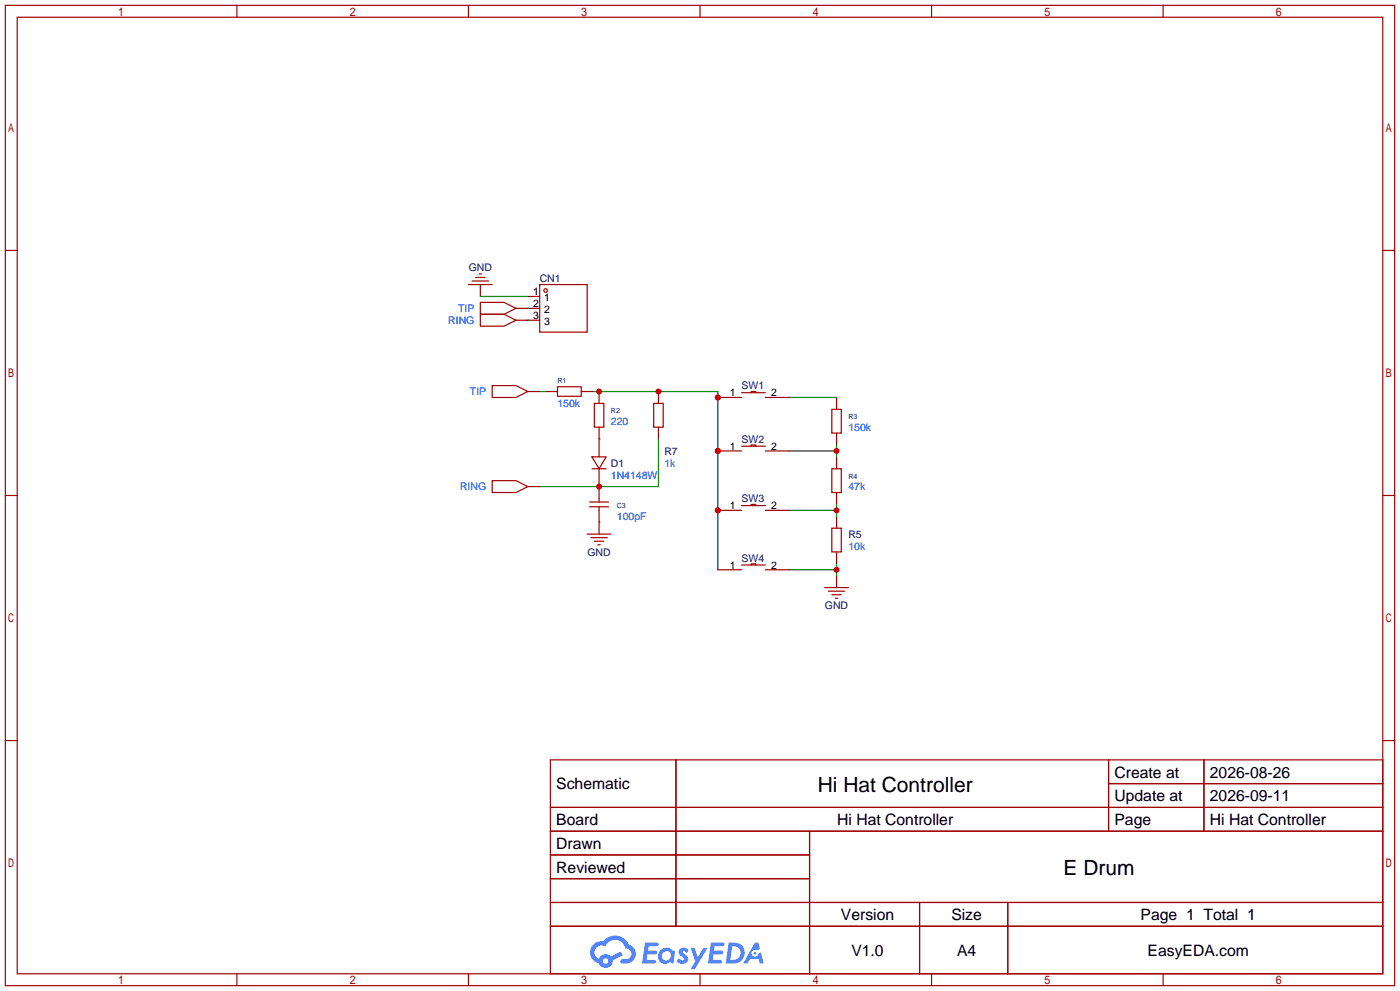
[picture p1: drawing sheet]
<svg xmlns="http://www.w3.org/2000/svg" width="299mm" height="212mm" viewBox="0 0 299 212" stroke-linecap="round" stroke-linejoin="round" font-family="sans-serif">
<g fill="none" stroke="#a10000" stroke-width=".25">
<path d="M1.1 1.1h297.2v209.6h-297.2zM3.7 3.7h292.1v204.5h-292.1zM50.7 1.1v2.6M100.2 1.1v2.6M149.7 1.1v2.6M199.3 1.1v2.6M248.8 1.1v2.6M1.1 53.5h2.6M295.8 53.5h2.5M1.1 105.9h2.6M295.8 105.9h2.5M1.1 158.3h2.6"/>
<path d="M295.8 158.3h2.5M117.7 162.4h178.1v45.8h-178.1zM117.7 172.6h178.1M117.7 177.7h178.1M144.6 162.4v35.6M173.2 177.7v30.5M237.1 162.4v15.3M237.1 167.5h58.7M257.5 162.4v15.3M117.7 182.8h55.5M117.7 192.9h178.1M117.7 187.8h55.5"/>
<path d="M117.7 198h178.1M196.7 192.9v15.3M215.6 192.9v15.3M50.7 208.2v2.5M100.2 208.2v2.5M149.7 208.2v2.5M199.3 208.2v2.5M248.8 208.2v2.5"/>
</g>
<g fill="#5487ff">
<path d="M145.5 202.8a1.3 1.3 0 0 1 1.8 .3l-.4 .6a.54 .54 0 0 0-.9-.2l.1 .2a1.28 1.28 0 0 1 .8 2 1.53 1.53 0 0 1-2.2-.3l.5-.6 .8 .5a.31 .31 0 0 0 .4-.3 .31 .31 0 0 0-.3-.3 1.12 1.12 0 0 1-.6-1.9z"/>
<path d="M147.7 202.7h.9l.7 1.9 1.1-1.9h.9l-2.7 4.5h-.9l1-1.7z"/>
<path d="M138 201.5h1.6a1.31 1.31 0 0 1 1.2 .2 .4 .4 0 0 1-.3 .6h-1.8l-.1 .9h1.6a.4 .4 0 0 1 .4 .4 .4 .4 0 0 1-.4 .4h-1.7l-.2 1.2h1.4a.46 .46 0 0 1 .5 .1 .46 .46 0 0 1 .1 .5l-.3 .2h-2.7z"/>
<path d="M152.1 201.5h1.6a1.32 1.32 0 0 1 1.3 .2 .39 .39 0 0 1-.4 .6h-1.7l-.2 .9h1.7a.4 .4 0 0 1 .3 .4 .4 .4 0 0 1-.4 .4h-1.7l-.2 1.2h1.4a.46 .46 0 0 1 .5 .1 .46 .46 0 0 1 .1 .5l-.3 .2h-2.7z"/>
<path d="M161.5 201.5h.7l.4 1.3-.7 .4a.75 .75 0 0 0-1.1 .3 .75 .75 0 0 0 .5 1 .75 .75 0 0 0 .9-.6l.6-.3 .6 2.4h-.9l-.2-1h-1.9l-.5 1h-.9z"/>
<path d="M155.9 201.5l-.7 4.5h1.5a2.27 2.27 0 0 0 2.6-2.3 2.27 2.27 0 0 0-2.7-2.2zM156.6 202.3a1.5 1.5 0 0 1 1.8 1.5 1.5 1.5 0 0 1-1.9 1.4h-.3z"/>
<path d="M141.3 203.1a1.6 1.6 0 0 0-.3 2.3 1.6 1.6 0 0 0 2.3 .2l.8 .4 .3-2.5-.2-.3h-.4a1.58 1.58 0 0 0-2.5-.1zM141.9 203.6a.98 .98 0 0 1 1.6 .5 .98 .98 0 0 1-1.1 1.2 .94 .94 0 0 1-.8-.6 .94 .94 0 0 1 .3-1.1z"/>
<path d="M126.9 201.9a2.37 2.37 0 0 0 1.2 4 1.54 1.54 0 0 0 1.7 1 1.54 1.54 0 0 0 1.3-1.6l2.1-1.1-.5-.8-2 1.1a1.57 1.57 0 0 0-2.6 .4 1.5 1.5 0 0 1-.8-2.1 1.5 1.5 0 0 1 2.2-.5 2.23 2.23 0 0 1 2.3-1.4 2.23 2.23 0 0 1 2 1.8 1.16 1.16 0 0 1 1.2 1.1 1.16 1.16 0 0 1-1 1.3h-.7a.47 .47 0 0 0-.6 .3 .47 .47 0 0 0 .4 .6 2.17 2.17 0 0 0 2.5-1 2.17 2.17 0 0 0-.3-2.7l-.8-.4a3.2 3.2 0 0 0-5.4-.7l-1.2 .1zM129 205.4a.58 .58 0 0 1 1.1 0 .58 .58 0 0 1-1.1 0z"/>
<circle cx="161.5" cy="203.8" r=".28"/>
</g>
<path d="M119.3 82.7h5v2h-5zM126.6 97.7h3.1l-1.6 2.5zM127.1 86.2h2.1v5.1h-2.1zM139.8 86.2h2.1v5.1h-2.1zM177.9 87.5h2.1v5.1h-2.1zM126.1 108.3h4.1M126.1 107.3h4.1M126.6 100.2h3.1M128.1 106.6v.7M128.1 108.3v.8M177.9 112.9h2.1v5.1h-2.1z" fill="none" stroke="#a10000" stroke-width=".25"/>
<path d="M116.7 83.7h2.6M124.3 83.7h2.6M128.1 83.7v2.5M128.1 91.3v6.4M140.8 83.7v2.5M140.8 91.3v2.6M178.9 85v2.5M178.9 92.6v2.5M128.1 100.2v6.4M128.1 109.1v2.5M178.9 110.4v2.5M178.9 118v2.5" fill="none" stroke="#870000" stroke-width=".25"/>
<path d="M126.9 83.7h26.6v38.1M128.1 93.9h.1" fill="none" stroke="#008700" stroke-width=".25"/>
<g fill="#c00">
<circle cx="140.8" cy="83.7" r=".63"/>
<circle cx="128.1" cy="83.7" r=".63"/>
<circle cx="153.5" cy="85" r=".63"/>
<circle cx="153.5" cy="96.4" r=".63"/>
<circle cx="153.5" cy="109.1" r=".63"/>
</g>
<path d="M140.8 93.9v10.1h-25.4" fill="none" stroke="#008700" stroke-width=".25"/>
<circle cx="128.1" cy="104" r=".63" fill="#c00"/>
<path d="M178.9 97.7v2.5M178.9 105.3v2.5" fill="none" stroke="#870000" stroke-width=".25"/>
<path d="M177.9 100.2h2.1v5.1h-2.1z" fill="none" stroke="#a10000" stroke-width=".25"/>
<path d="M168.8 109.1h10.1M178.9 107.8v2.6" fill="none" stroke="#008700" stroke-width=".25"/>
<circle cx="178.9" cy="109.1" r=".63" fill="#c00"/>
<path d="M128.1 111.6v2.6M178.9 123.1v2.5" fill="none" stroke="#870000" stroke-width=".25"/>
<path d="M125.6 114.2h5.1M126.4 114.9h3.5M127.1 115.7h2.1M127.9 116.5h.5M176.4 125.6h5.1M177.2 126.4h3.5M177.9 127.1h2.1M178.7 127.9h.5" fill="none" stroke="#a10000" stroke-width=".25"/>
<path d="M168.8 121.8h10.1M178.9 120.5v2.6" fill="none" stroke="#008700" stroke-width=".25"/>
<circle cx="178.9" cy="121.8" r=".63" fill="#c00"/>
<path d="M168.8 85h10.1M168.8 96.4h10.1M178.9 95.1v2.6" fill="none" stroke="#008700" stroke-width=".25"/>
<circle cx="178.9" cy="96.4" r=".63" fill="#c00"/>
<path d="M115.4 83.7h1.3M128.1 111.6h.1" fill="none" stroke="#008700" stroke-width=".25"/>
<path d="M153.5 96.4h5.1" fill="none" stroke="#870000" stroke-width=".25"/>
<circle cx="153.5" cy="96.4" r=".63" fill="#c00"/>
<path d="M153.5 85h5.1M163.7 96.4h5.1" fill="none" stroke="#870000" stroke-width=".25"/>
<path d="M158.6 95.4h5.1M160.7 95.4v-.3h1v.3" fill="none" stroke="#a10000" stroke-width=".25"/>
<circle cx="153.5" cy="85" r=".63" fill="#c00"/>
<path d="M163.7 85h5.1M153.5 109.1h5.1" fill="none" stroke="#870000" stroke-width=".25"/>
<path d="M158.6 83.9h5.1M160.7 83.9v-.2h1v.2" fill="none" stroke="#a10000" stroke-width=".25"/>
<circle cx="153.5" cy="109.1" r=".63" fill="#c00"/>
<path d="M102.7 60.8v2.6M110.4 68.5h5M110.4 65.9h5M112.9 63.4h2.5M112.9 83.7h2.5M112.9 104h2.5M163.7 109.1h5.1M153.5 121.8h5.1M163.7 121.8h5.1" fill="none" stroke="#870000" stroke-width=".25"/>
<g fill="none" stroke="#a10000" stroke-width=".25">
<path d="M101.7 59.3h2.1M102.5 58.5h.5M100.2 60.8h5.1M101 60.1h3.5M102.7 67.2h5.1l2.6 1.3-2.6 1.2h-5.1zM102.7 64.6h5.1l2.6 1.3-2.6 1.3h-5.1zM115.4 60.8h10.2v10.2h-10.2zM105.3 82.4h5.1l2.5 1.3-2.5 1.3h-5.1zM105.3 102.7h5.1l2.5 1.3-2.5 1.3h-5.1zM158.6 108.1h5.1M160.7 108.1v-.3h1v.3M158.6 120.8h5.1"/>
<path d="M160.7 120.8v-.3h1v.3"/>
<circle cx="116.7" cy="62.1" r=".38"/>
</g>
<path d="M102.7 63.4h10.2M112.9 68.5h.1M112.9 65.9h.1" fill="none" stroke="#008700" stroke-width=".25"/>
<g font-size="4.5">
<text x="174.9" y="169.3">Hi Hat Controller</text>
<text x="227.5" y="187.1">E Drum</text>
</g>
<g font-size="3.4">
<text x="238.4" y="166.2">Create at</text>
<text x="258.8" y="166.2">2026-08-26</text>
<text x="119" y="168.7">Schematic</text>
<text x="238.4" y="171.3">Update at</text>
<text x="258.8" y="171.3">2026-09-11</text>
<text x="119" y="176.4">Board</text>
<text x="179.1" y="176.4">Hi Hat Controller</text>
<text x="238.4" y="176.4">Page</text>
<text x="258.8" y="176.4">Hi Hat Controller</text>
<text x="119" y="181.4">Drawn</text>
<text x="119" y="186.5">Reviewed</text>
<text x="179.9" y="196.7">Version</text>
<text x="203.5" y="196.7">Size</text>
<text x="244" y="196.7">Page 1 Total 1</text>
<text x="182.1" y="204.3">V1.0</text>
<text x="204.7" y="204.3">A4</text>
<text x="245.5" y="204.3">EasyEDA.com</text>
</g>
<g font-size="2.2" fill="#000080">
<text x="100.3" y="57.8">GND</text>
<text x="115.4" y="60.4">CN1</text>
<text x="158.6" y="83.2">SW1</text>
<text x="158.6" y="94.7">SW2</text>
<text x="130.7" y="99.8">D1</text>
<text x="142.1" y="97.2">R7</text>
<text x="158.6" y="107.4">SW3</text>
<text x="125.7" y="118.8">GND</text>
<text x="181.5" y="115">R5</text>
<text x="158.6" y="120.1">SW4</text>
<text x="176.5" y="130.2">GND</text>
</g>
<g font-size="2.2">
<text x="114.1" y="63.2">1</text>
<text x="114.1" y="65.7">2</text>
<text x="116.4" y="64.4">1</text>
<text x="114.1" y="68.2">3</text>
<text x="116.4" y="67">2</text>
<text x="116.4" y="69.5">3</text>
<text x="156.1" y="84.7">1</text>
<text x="165" y="84.7">2</text>
<text x="156.1" y="96.2">1</text>
<text x="165" y="96.2">2</text>
<text x="156.1" y="108.9">1</text>
<text x="165" y="108.9">2</text>
<text x="156.1" y="121.6">1</text>
<text x="165" y="121.6">2</text>
</g>
<g font-size="2.2" fill="#00f">
<text x="95.9" y="69.3">RING</text>
<text x="98" y="66.7">TIP</text>
<text x="100.5" y="84.5">TIP</text>
<text x="119.3" y="87.1">150k</text>
<text x="130.7" y="90.9">220</text>
<text x="181.5" y="92.1">150k</text>
<text x="142.1" y="99.8">1k</text>
<text x="98.4" y="104.8">RING</text>
<text x="130.7" y="102.3">1N4148W</text>
<text x="181.5" y="104.8">47k</text>
<text x="132" y="111.2">100pF</text>
<text x="181.5" y="117.5">10k</text>
</g>
<g font-size="1.5" fill="#000080">
<text x="119.3" y="82">R1</text>
<text x="130.7" y="88.3">R2</text>
<text x="181.5" y="89.6">R3</text>
<text x="181.5" y="102.3">R4</text>
<text x="132" y="108.6">C3</text>
</g>
</svg>
